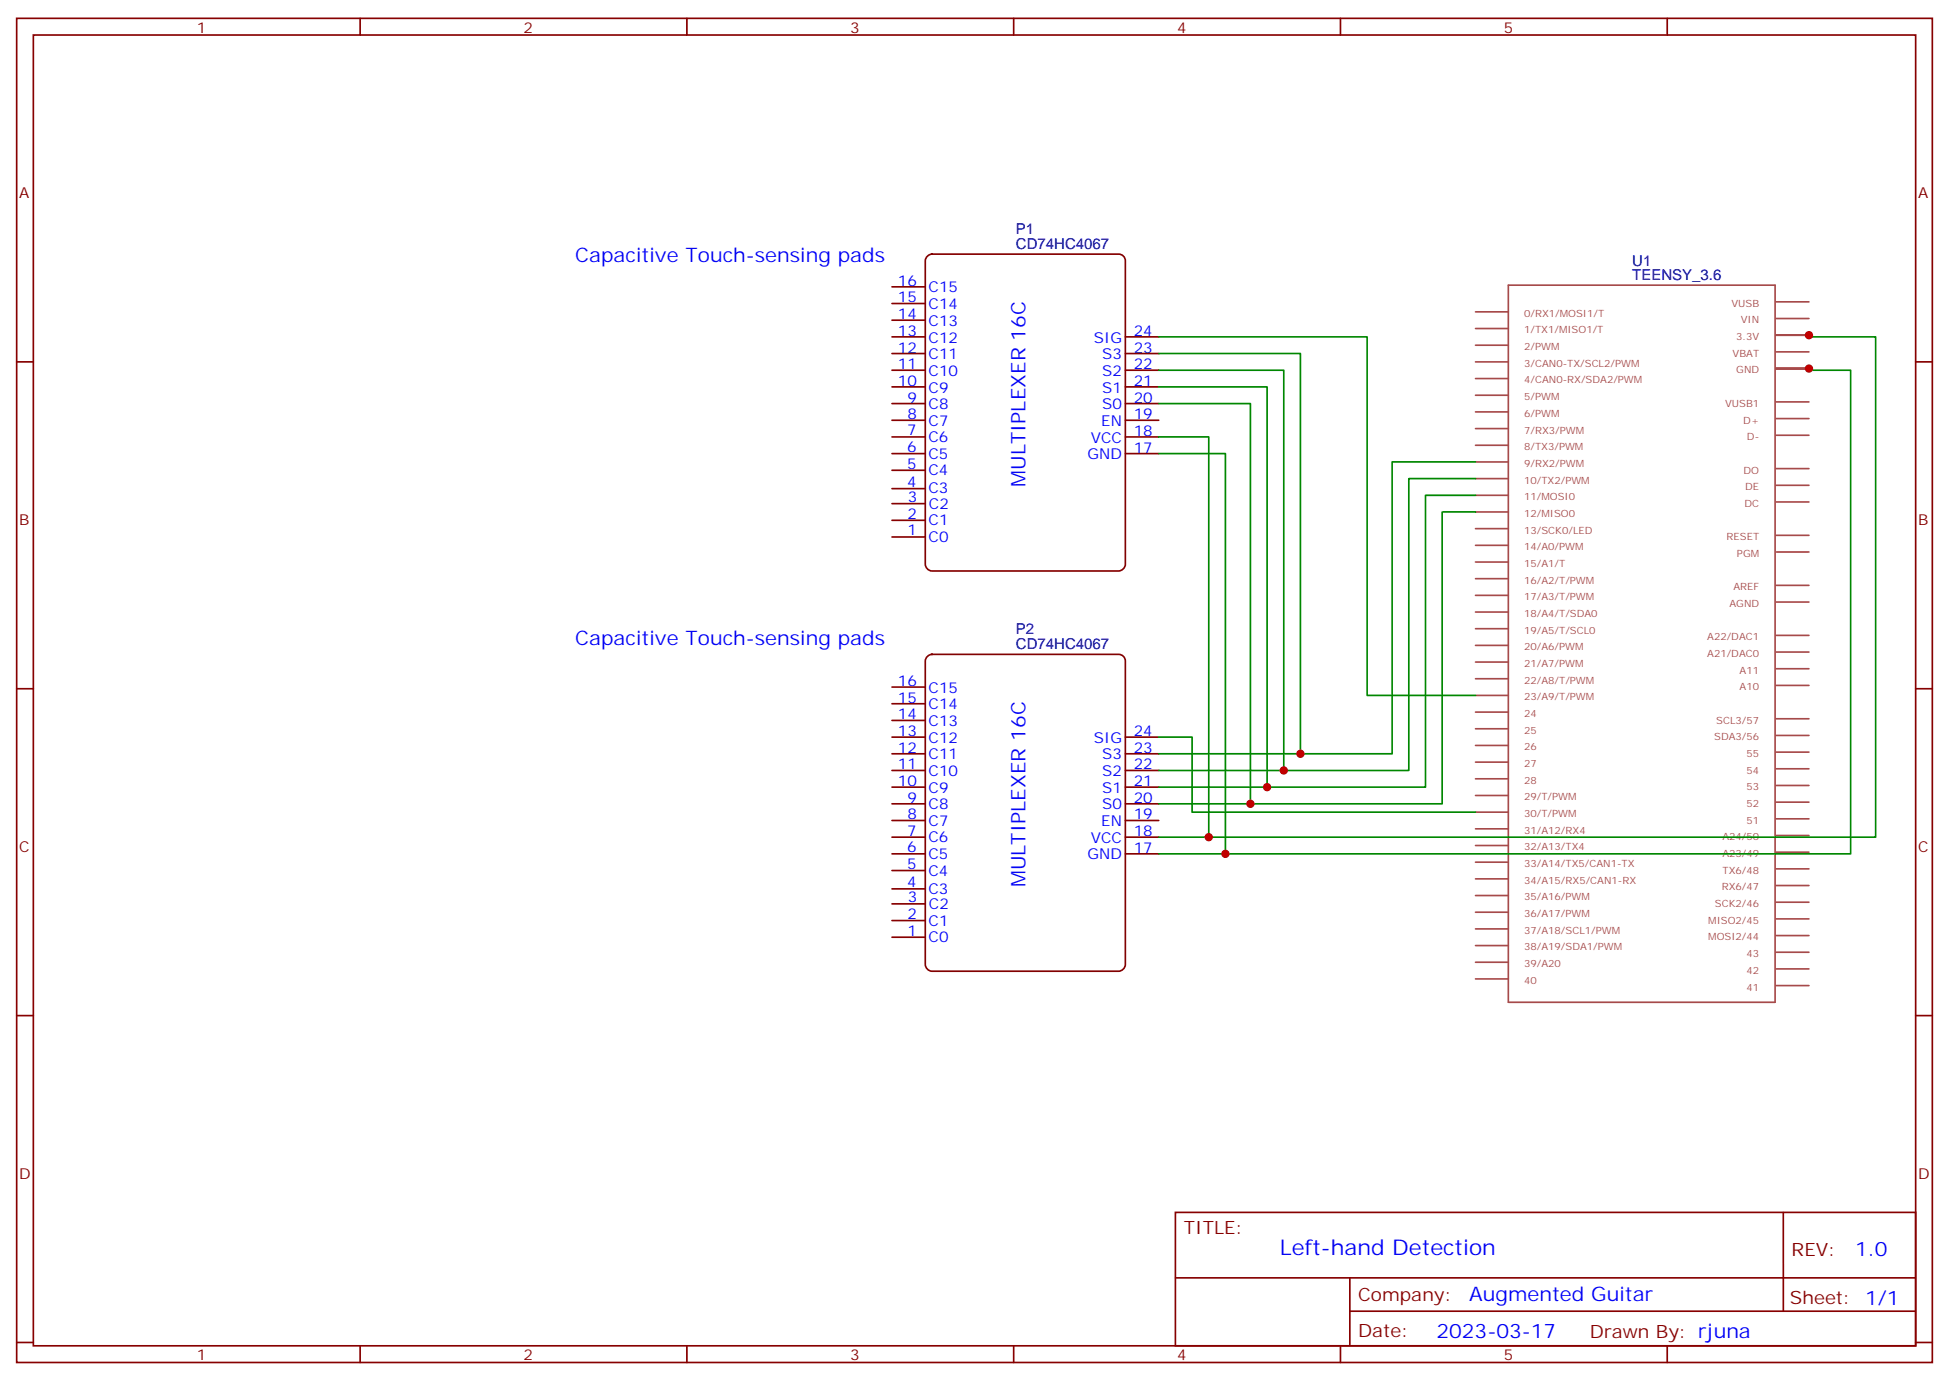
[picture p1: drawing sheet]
<svg xmlns="http://www.w3.org/2000/svg" width="412mm" height="292mm" viewBox="0 0 412 292" stroke-linecap="round" stroke-linejoin="round" font-family="sans-serif">
<g fill="none" stroke="#870000" stroke-width=".35">
<path d="M3.5 3.9h405.4v284.3h-405.4zM7.1 7.4h398.2v277.3h-398.2zM76.2 3.9v3.5M145.3 3.9v3.5M214.5 3.9v3.5M283.6 3.9v3.5M352.8 3.9v3.5M3.5 76.6h3.6M405.3 76.6h3.6M3.5 145.7h3.6M405.3 145.7h3.6M3.5 214.8h3.6"/>
<path d="M405.3 214.8h3.6M248.7 256.5h156.6v28.2h-156.6zM377.3 256.5v20.9M248.7 270.3h156.5M285.6 277.4h119.6M285.6 270.3v14.1M3.5 284h3.6M76.2 284.7v3.5M145.3 284.7v3.5M214.5 284.7v3.5M283.6 284.7v3.5M352.8 284.7v3.5"/>
<path d="M405.3 284h3.6"/>
</g>
<g fill="none" stroke="#a64a4a" stroke-width=".35">
<path d="M312.2 66h7M312.2 69.5h7M312.2 73h7M312.2 76.6h7M319.2 60.3h56.4v151.7h-56.4zM375.8 70.9h7M375.8 78h7M375.8 74.4h7M375.8 67.4h7M375.8 63.9h7M312.2 80.1h7M312.2 83.6h7"/>
<path d="M312.2 87.1h7M312.2 90.7h7M312.2 94.2h7M312.2 97.7h7M375.8 88.5h7M375.8 92.1h7M375.8 99.1h7M375.8 85h7M312.2 101.2h7M312.2 104.8h7M312.2 108.3h7M312.2 111.8h7"/>
<path d="M312.2 115.4h7M312.2 118.9h7M375.8 106.2h7M375.8 102.7h7M375.8 116.8h7M375.8 113.2h7M312.2 122.4h7M312.2 125.9h7M312.2 129.5h7M312.2 133h7M312.2 136.5h7M375.8 137.9h7"/>
<path d="M375.8 134.4h7M375.8 127.4h7M375.8 123.8h7M312.2 140.1h7M312.2 143.6h7M312.2 147.1h7M312.2 150.6h7M312.2 154.2h7M312.2 157.7h7M375.8 159.1h7M375.8 145h7M375.8 141.5h7"/>
<path d="M375.8 152h7M375.8 155.6h7M312.2 161.2h7M312.2 164.7h7M312.2 168.3h7M312.2 171.8h7M312.2 175.3h7M312.2 178.9h7M375.8 173.2h7M375.8 169.7h7M375.8 166.2h7M375.8 162.6h7"/>
<path d="M375.8 176.7h7M312.2 182.4h7M312.2 185.9h7M312.2 189.4h7M312.2 193h7M312.2 196.5h7M375.8 180.3h7M375.8 194.4h7M375.8 197.9h7M375.8 187.3h7M375.8 190.9h7M375.8 183.8h7"/>
<path d="M312.2 200h7M312.2 203.6h7M312.2 207.1h7M375.8 208.5h7M375.8 205h7M375.8 201.4h7"/>
</g>
<path d="M196.1 54.3l.3-.3 .8-.2h39.5a1.41 1.41 0 0 1 1.4 1.4v64.2a1.51 1.51 0 0 1-1.4 1.4h-39.5a1.51 1.51 0 0 1-1.4-1.4v-64.2z" fill="#fff" stroke="#800000" stroke-width=".35"/>
<g fill="none" stroke="#870000" stroke-width=".35">
<path d="M188.7 78.3h7.1M188.7 74.8h7.1M188.7 71.3h7.1M188.7 67.7h7.1M188.7 64.2h7.1M188.7 60.7h7.1M238.1 78.3h7.1M238.1 74.8h7.1M238.1 71.3h7.1M188.7 99.5h7.1M188.7 96h7.1M188.7 92.4h7.1"/>
<path d="M188.7 88.9h7.1M188.7 85.4h7.1M188.7 81.8h7.1M238.1 96h7.1M238.1 92.4h7.1M238.1 88.9h7.1M238.1 85.4h7.1M238.1 81.8h7.1M188.7 113.6h7.1M188.7 110.1h7.1M188.7 106.5h7.1M188.7 103.4h7.1"/>
</g>
<path d="M196.1 139l.3-.3 .8-.3h39.5a1.41 1.41 0 0 1 1.4 1.4v64.2a1.51 1.51 0 0 1-1.4 1.5h-39.5a1.51 1.51 0 0 1-1.4-1.5v-64.2z" fill="#fff" stroke="#800000" stroke-width=".35"/>
<g fill="none" stroke="#870000" stroke-width=".35">
<path d="M188.7 159.5h7.1M188.7 155.9h7.1M188.7 152.4h7.1M188.7 148.9h7.1M188.7 145.3h7.1M238.1 159.5h7.1M238.1 155.9h7.1M188.7 177.1h7.1M188.7 173.6h7.1M188.7 170h7.1M188.7 166.5h7.1M188.7 163h7.1"/>
<path d="M238.1 177.1h7.1M238.1 173.6h7.1M238.1 170h7.1M238.1 166.5h7.1M238.1 163h7.1M188.7 198.3h7.1M188.7 194.7h7.1M188.7 191.2h7.1M188.7 188h7.1M188.7 184.1h7.1M188.7 180.6h7.1M238.1 180.6h7.1"/>
</g>
<g fill="none" stroke="#008700" stroke-width=".35">
<path d="M245.2 78.3h26.4v84.7h-26.4M245.2 74.8h30v84.7h-30M245.2 71.3h44.1v75.8h22.9M382.8 78v.3h8.8v102.3h-132.3M382.8 70.9v.4h14.1v105.8h-141.1M245.2 85.4h19.4v84.6h-19.4M245.2 81.8h22.9v84.7h-22.9M245.2 92.4h10.6v84.7h-10.6M245.2 96h14.1v84.6h-14.1M312.2 97.7h-17.6v61.8h-19.4M312.2 108.3h-7v61.7h-40.6M312.2 104.8h-10.6v61.7h-33.5"/>
<path d="M312.2 101.2h-14.1v61.8h-26.5M245.2 155.9h7v15.9h60"/>
</g>
<g fill="#c00">
<circle cx="382.8" cy="70.9" r=".88"/>
<circle cx="382.8" cy="78" r=".88"/>
<circle cx="264.6" cy="170" r=".88"/>
<circle cx="268.1" cy="166.5" r=".88"/>
<circle cx="271.6" cy="163" r=".88"/>
<circle cx="275.2" cy="159.5" r=".88"/>
<circle cx="259.3" cy="180.6" r=".88"/>
<circle cx="255.8" cy="177.1" r=".88"/>
</g>
<text font-size="4.6" fill="#00f" x="270.8" y="265.5">Left-hand Detection</text>
<g font-size="4.2" fill="#00f">
<text x="121.7" y="55.4">Capacitive Touch-sensing pads</text>
<text x="217" y="103" transform="rotate(-90 217 103)">MULTIPLEXER 16C</text>
<text x="121.7" y="136.5">Capacitive Touch-sensing pads</text>
<text x="217" y="187.7" transform="rotate(-90 217 187.7)">MULTIPLEXER 16C</text>
<text x="392.5" y="265.7">1.0</text>
<text x="310.9" y="275.3">Augmented Guitar</text>
<text x="304" y="283.1">2023-03-17</text>
</g>
<g font-size="3.9" fill="#800">
<text x="250.5" y="261.1">TITLE:</text>
<text x="379.1" y="265.7">REV:</text>
<text x="287.4" y="275.3">Company:</text>
<text x="378.7" y="275.9">Sheet: 1/1</text>
<text x="287.4" y="282.9">Date:</text>
<text x="336.4" y="283">Drawn By: rjuna</text>
</g>
<g font-size="3.2" fill="#800">
<text x="41.6" y="6.9">1</text>
<text x="110.8" y="6.9">2</text>
<text x="179.9" y="6.9">3</text>
<text x="249.1" y="6.9">4</text>
<text x="318.2" y="6.9">5</text>
<text x="4.1" y="42">A</text>
<text x="405.9" y="42">A</text>
<text x="4.1" y="111.1">B</text>
<text x="405.9" y="111.1">B</text>
<text x="4.1" y="180.3">C</text>
<text x="405.9" y="180.3">C</text>
<text x="4.1" y="249.4">D</text>
<text x="405.9" y="249.4">D</text>
<text x="41.6" y="287.7">1</text>
<text x="110.8" y="287.7">2</text>
<text x="179.9" y="287.7">3</text>
<text x="249.1" y="287.7">4</text>
<text x="318.2" y="287.7">5</text>
</g>
<g font-size="3.2" fill="#000080">
<text x="214.9" y="52.7">CD74HC4067</text>
<text x="214.9" y="49.5">P1</text>
<text x="345.4" y="59.3">TEENSY_3.6</text>
<text x="345.4" y="56.2">U1</text>
<text x="214.9" y="137.4">CD74HC4067</text>
<text x="214.9" y="134.2">P2</text>
</g>
<g font-size="3.2" fill="#00f">
<text x="190" y="64">15</text>
<text x="190" y="60.5">16</text>
<text x="196.5" y="65.4">C14</text>
<text x="196.5" y="61.9">C15</text>
<text x="190" y="71">13</text>
<text x="190" y="67.5">14</text>
<text x="196.5" y="68.9">C13</text>
<text x="239.9" y="71">24</text>
<text x="190" y="74.6">12</text>
<text x="196.5" y="76">C11</text>
<text x="196.5" y="72.5">C12</text>
<text x="231.5" y="72.5">SIG</text>
<text x="233.2" y="76">S3</text>
<text x="239.9" y="74.6">23</text>
<text x="190" y="81.6">10</text>
<text x="190" y="78.1">11</text>
<text x="196.5" y="83">C9</text>
<text x="196.5" y="79.5">C10</text>
<text x="233.2" y="83">S1</text>
<text x="233.2" y="79.5">S2</text>
<text x="239.9" y="81.6">21</text>
<text x="239.9" y="78.1">22</text>
<text x="192" y="88.7">8</text>
<text x="192" y="85.2">9</text>
<text x="196.5" y="86.6">C8</text>
<text x="233.2" y="86.6">S0</text>
<text x="239.9" y="88.7">19</text>
<text x="239.9" y="85.2">20</text>
<text x="192" y="95.6">6</text>
<text x="192" y="92.1">7</text>
<text x="196.5" y="93.5">C6</text>
<text x="196.5" y="90.1">C7</text>
<text x="230.8" y="93.6">VCC</text>
<text x="233" y="90.1">EN</text>
<text x="239.9" y="95.7">17</text>
<text x="239.9" y="92.2">18</text>
<text x="192" y="99.1">5</text>
<text x="196.5" y="100.5">C4</text>
<text x="196.5" y="97">C5</text>
<text x="230.1" y="97.1">GND</text>
<text x="192" y="103">4</text>
<text x="192.1" y="106.2">3</text>
<text x="196.5" y="104.4">C3</text>
<text x="196.5" y="107.6">C2</text>
<text x="192" y="113.2">1</text>
<text x="192" y="109.7">2</text>
<text x="196.5" y="111.1">C1</text>
<text x="196.5" y="114.7">C0</text>
<text x="190" y="148.7">15</text>
<text x="190" y="145.1">16</text>
<text x="196.5" y="146.5">C15</text>
<text x="190" y="155.7">13</text>
<text x="190" y="152.2">14</text>
<text x="196.5" y="153.6">C13</text>
<text x="196.5" y="150.1">C14</text>
<text x="239.9" y="155.7">24</text>
<text x="190" y="159.2">12</text>
<text x="196.5" y="160.6">C11</text>
<text x="196.5" y="157.1">C12</text>
<text x="231.5" y="157.1">SIG</text>
<text x="233.2" y="160.6">S3</text>
<text x="239.9" y="159.2">23</text>
<text x="190" y="166.3">10</text>
<text x="190" y="162.8">11</text>
<text x="196.5" y="167.7">C9</text>
<text x="196.5" y="164.2">C10</text>
<text x="233.2" y="167.7">S1</text>
<text x="233.2" y="164.2">S2</text>
<text x="239.9" y="166.3">21</text>
<text x="239.9" y="162.8">22</text>
<text x="192" y="173.3">8</text>
<text x="192" y="169.8">9</text>
<text x="196.5" y="171.2">C8</text>
<text x="233.2" y="171.2">S0</text>
<text x="239.9" y="173.3">19</text>
<text x="239.9" y="169.8">20</text>
<text x="192" y="176.7">7</text>
<text x="196.5" y="178.2">C6</text>
<text x="196.5" y="174.8">C7</text>
<text x="230.8" y="178.3">VCC</text>
<text x="233" y="174.8">EN</text>
<text x="239.9" y="176.9">18</text>
<text x="192" y="183.8">5</text>
<text x="192" y="180.3">6</text>
<text x="196.5" y="185.2">C4</text>
<text x="196.5" y="181.7">C5</text>
<text x="230.1" y="181.8">GND</text>
<text x="239.9" y="180.4">17</text>
<text x="192" y="187.6">4</text>
<text x="192.1" y="190.8">3</text>
<text x="196.5" y="189">C3</text>
<text x="192" y="197.9">1</text>
<text x="192" y="194.4">2</text>
<text x="196.5" y="195.8">C1</text>
<text x="196.5" y="192.2">C2</text>
<text x="196.5" y="199.3">C0</text>
</g>
<g font-size="2.1" fill="#a54b4b">
<text x="366.3" y="64.9">VUSB</text>
<text x="322.5" y="67">0/RX1/MOSI1/T</text>
<text x="322.5" y="70.5">1/TX1/MISO1/T</text>
<text x="367.3" y="71.9">3.3V</text>
<text x="368.3" y="68.4">VIN</text>
<text x="322.5" y="74.1">2/PWM</text>
<text x="322.5" y="77.6">3/CAN0-TX/SCL2/PWM</text>
<text x="366.6" y="75.5">VBAT</text>
<text x="322.5" y="81.1">4/CAN0-RX/SDA2/PWM</text>
<text x="367.4" y="79">GND</text>
<text x="322.5" y="84.6">5/PWM</text>
<text x="322.5" y="88.2">6/PWM</text>
<text x="365" y="86.1">VUSB1</text>
<text x="368.9" y="89.6">D+</text>
<text x="322.5" y="91.7">7/RX3/PWM</text>
<text x="322.5" y="95.2">8/TX3/PWM</text>
<text x="369.6" y="93.1">D-</text>
<text x="322.5" y="98.8">9/RX2/PWM</text>
<text x="368.9" y="100.2">DO</text>
<text x="322.5" y="102.3">10/TX2/PWM</text>
<text x="322.5" y="105.8">11/MOSI0</text>
<text x="369.1" y="107.2">DC</text>
<text x="369.3" y="103.7">DE</text>
<text x="322.5" y="109.3">12/MISO0</text>
<text x="322.5" y="112.9">13/SCK0/LED</text>
<text x="322.5" y="116.4">14/A0/PWM</text>
<text x="322.5" y="119.9">15/A1/T</text>
<text x="365.3" y="114.3">RESET</text>
<text x="367.5" y="117.8">PGM</text>
<text x="322.5" y="123.5">16/A2/T/PWM</text>
<text x="366.8" y="124.9">AREF</text>
<text x="322.5" y="127">17/A3/T/PWM</text>
<text x="322.5" y="130.5">18/A4/T/SDA0</text>
<text x="365.9" y="128.4">AGND</text>
<text x="322.5" y="134">19/A5/T/SCL0</text>
<text x="322.5" y="137.6">20/A6/PWM</text>
<text x="361.2" y="135.4">A22/DAC1</text>
<text x="322.5" y="141.1">21/A7/PWM</text>
<text x="361.2" y="139">A21/DAC0</text>
<text x="368.1" y="142.5">A11</text>
<text x="322.5" y="144.6">22/A8/T/PWM</text>
<text x="322.5" y="148.1">23/A9/T/PWM</text>
<text x="368.1" y="146">A10</text>
<text x="322.5" y="151.7">24</text>
<text x="322.5" y="155.2">25</text>
<text x="363.1" y="153.1">SCL3/57</text>
<text x="322.5" y="158.7">26</text>
<text x="362.7" y="156.6">SDA3/56</text>
<text x="369.5" y="160.1">55</text>
<text x="322.5" y="162.3">27</text>
<text x="322.5" y="165.8">28</text>
<text x="369.5" y="167.2">53</text>
<text x="369.5" y="163.7">54</text>
<text x="322.5" y="169.3">29/T/PWM</text>
<text x="322.5" y="172.8">30/T/PWM</text>
<text x="369.5" y="170.7">52</text>
<text x="322.5" y="176.4">31/A12/RX4</text>
<text x="322.5" y="179.9">32/A13/TX4</text>
<text x="364.5" y="177.8">A24/50</text>
<text x="369.5" y="174.3">51</text>
<text x="322.5" y="183.4">33/A14/TX5/CAN1-TX</text>
<text x="364.5" y="181.3">A23/49</text>
<text x="364.5" y="184.8">TX6/48</text>
<text x="322.5" y="187">34/A15/RX5/CAN1-RX</text>
<text x="322.5" y="190.5">35/A16/PWM</text>
<text x="362.9" y="191.9">SCK2/46</text>
<text x="364.3" y="188.4">RX6/47</text>
<text x="322.5" y="194">36/A17/PWM</text>
<text x="322.5" y="197.5">37/A18/SCL1/PWM</text>
<text x="361.5" y="195.4">MISO2/45</text>
<text x="322.5" y="201.1">38/A19/SDA1/PWM</text>
<text x="361.5" y="198.9">MOSI2/44</text>
<text x="369.5" y="202.5">43</text>
<text x="322.5" y="204.6">39/A20</text>
<text x="322.5" y="208.1">40</text>
<text x="369.5" y="209.5">41</text>
<text x="369.5" y="206">42</text>
</g>
</svg>
